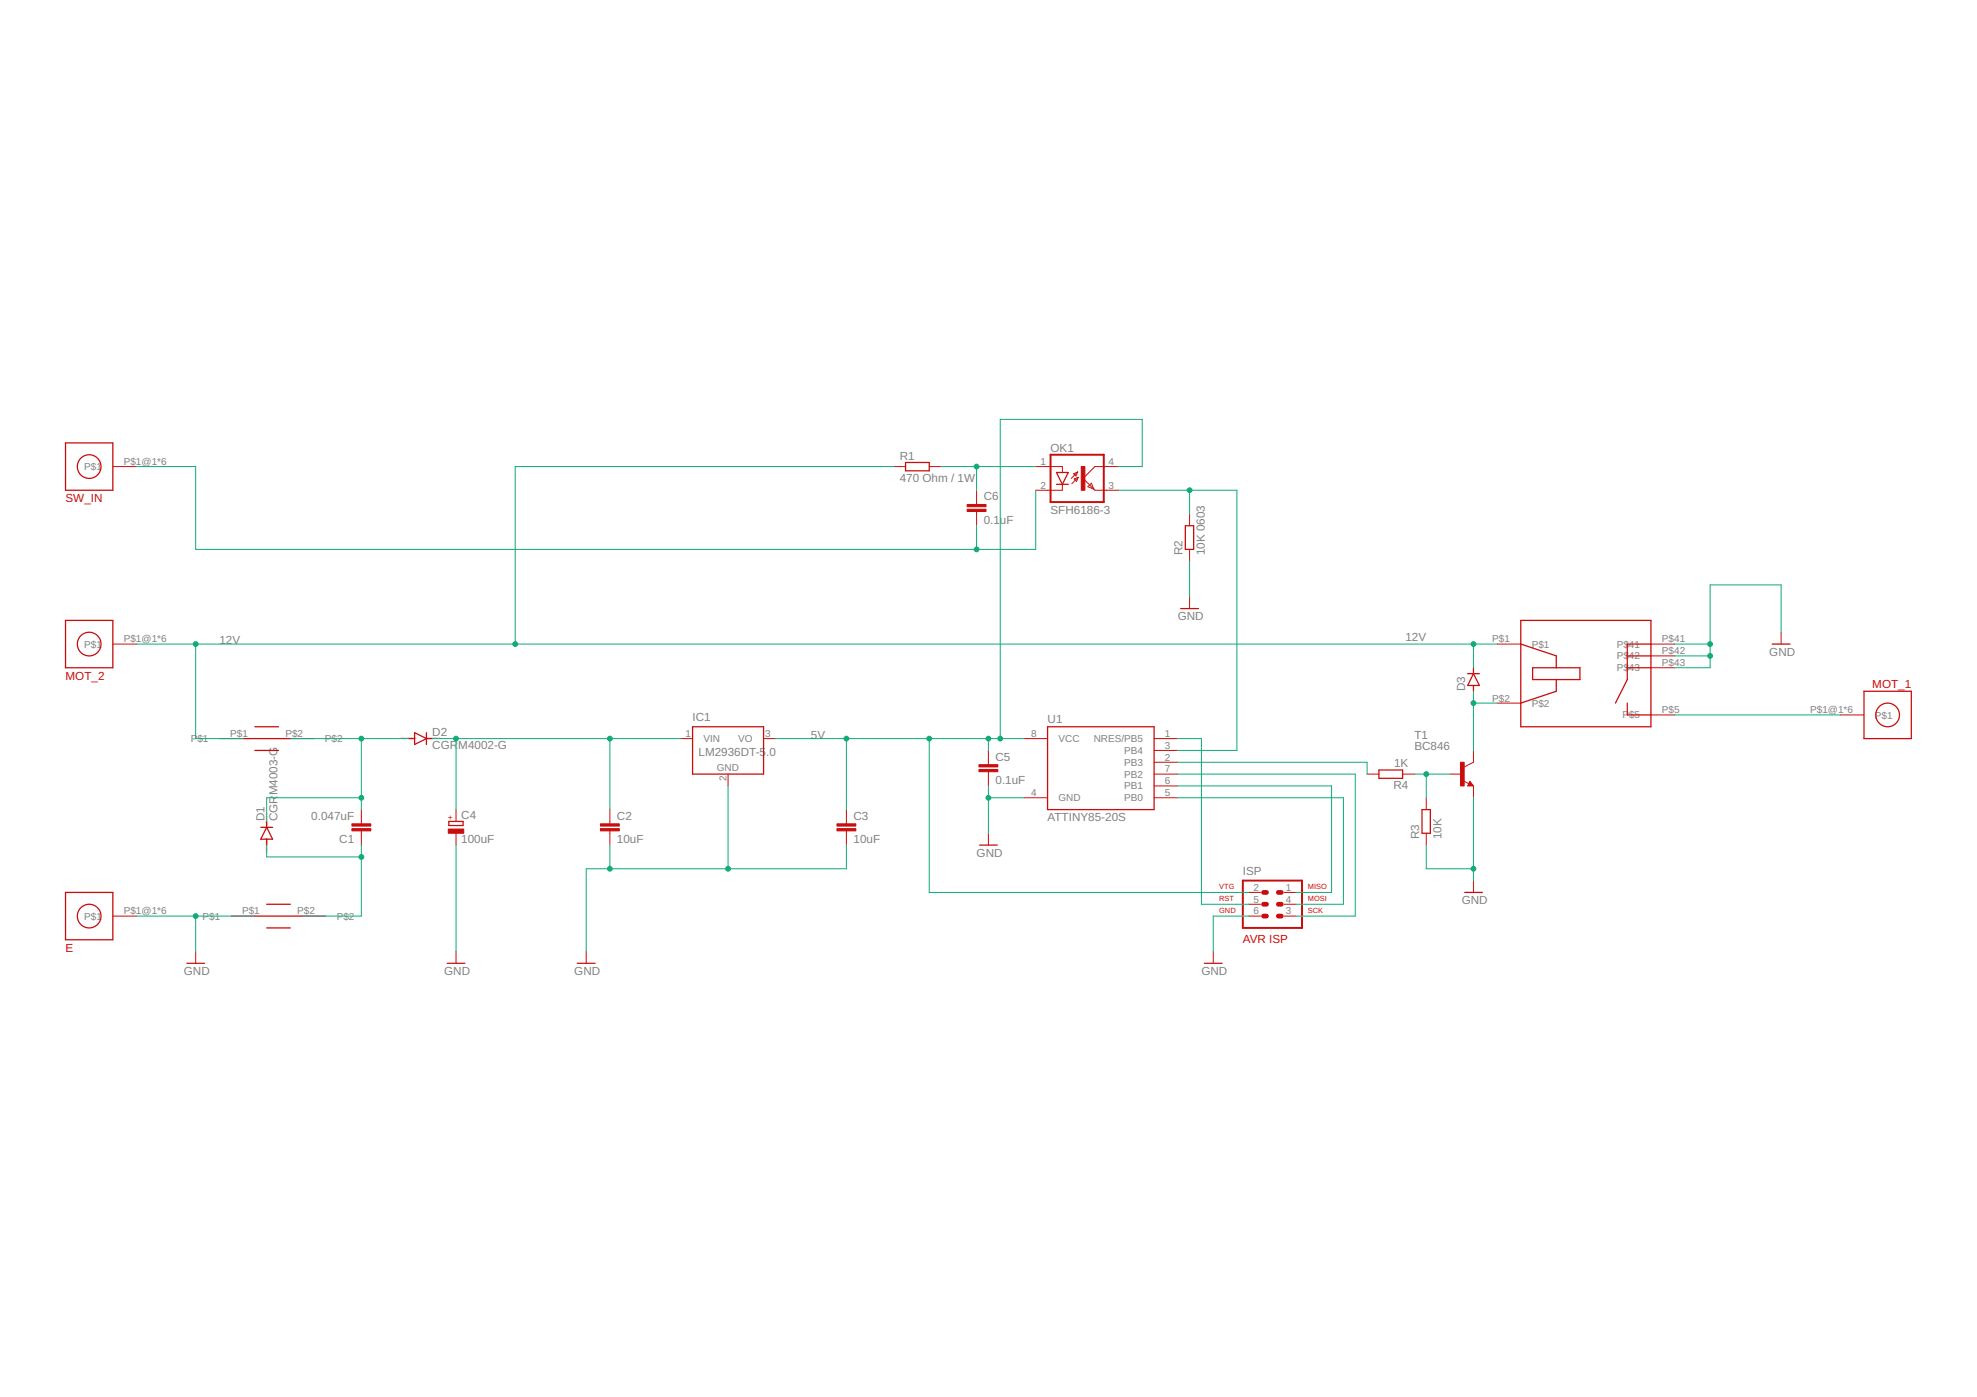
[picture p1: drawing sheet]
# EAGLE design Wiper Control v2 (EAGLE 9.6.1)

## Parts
B1  FBMJ2125  [FBMJ]
B2  FBMJ2125  [FBMJ]
C1  0.047uF  C-EUC0603  [C0603]
C2  10uF  C-EUC0805  [C0805]
C3  10uF  C-EUC0805  [C0805]
C4  100uF  CPOL-EUE2.5-7  [E2,5-7]
C5  0.1uF  C-EUC0603  [C0603]
C6  0.1uF  C-EUC0603  [C0603]
D1  CGRM4003-G  [SOD-123_MINI-SMA]
D2  CGRM4002-G  [SOD-123_MINI-SMA]
D3  D-SOD123  [SOD123]
E  M4_SCREW_TERMINAL  [M4_SCREW_TERMINAL]
IC1  LM2936DT-5.0  [TO252]
ISP  AVR-ISP-6  [AVR-ISP-6]
MOT_1  M4_SCREW_TERMINAL  [M4_SCREW_TERMINAL]
MOT_2  M4_SCREW_TERMINAL  [M4_SCREW_TERMINAL]
OK1  SFH6186-3  [SMD4-7]
R1  470 Ohm / 1W  R-EU_R2512  [R2512]
R2  10K 0603  R-EU_R0603  [R0603]
R3  10K  R-EU_R0603  [R0603]
R4  1K  R-EU_R0603  [R0603]
SW_IN  M4_SCREW_TERMINAL  [M4_SCREW_TERMINAL]
T1  BC846  [SOT23]
U1  ATTINY85-20S  [SOIC8_EIAJ_208MIL]
U$3  RELAY  [RELAY]

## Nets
5V: C3.1 C5.1 IC1.3(VO) ISP.2 OK1.4(COL) U1.8(VCC)
12V: B1.P$1 D3.1(C) MOT_2.P$1@1 MOT_2.P$1@2 MOT_2.P$1@3 MOT_2.P$1@4 MOT_2.P$1@5 MOT_2.P$1@6 R1.1 U$3.P$1
GND: B2.P$1 C2.2 C3.2 C4.- C5.2 E.P$1@1 E.P$1@2 E.P$1@3 E.P$1@4 E.P$1@5 E.P$1@6 IC1.2(GND) ISP.6 R2.1 R3.1 T1.2(E) U1.4(GND) U$3.P$41 U$3.P$42 U$3.P$43
N$1: B1.P$2 C1.2 D1.C D2.A
N$2: B2.P$2 C1.1 D1.A
N$3: C2.1 C4.+ D2.C IC1.1(VIN)
N$4: ISP.1 U1.6(PB1)
N$5: ISP.4 U1.5(PB0)
N$6: ISP.3 U1.7(PB2)
N$7: ISP.5 U1.1(NRES/PB5)
N$8: D3.2(A) T1.3(C) U$3.P$2
N$9: R3.2 R4.1 T1.1(B)
N$10: MOT_1.P$1@1 MOT_1.P$1@2 MOT_1.P$1@3 MOT_1.P$1@4 MOT_1.P$1@5 MOT_1.P$1@6 U$3.P$5
N$11: C6.1 OK1.1(A) R1.2
N$13: OK1.3(EMIT) R2.2 U1.3(PB4)
N$14: R4.2 U1.2(PB3)
N$20: C6.2 OK1.2(C) SW_IN.P$1@1 SW_IN.P$1@2 SW_IN.P$1@3 SW_IN.P$1@4 SW_IN.P$1@5 SW_IN.P$1@6
